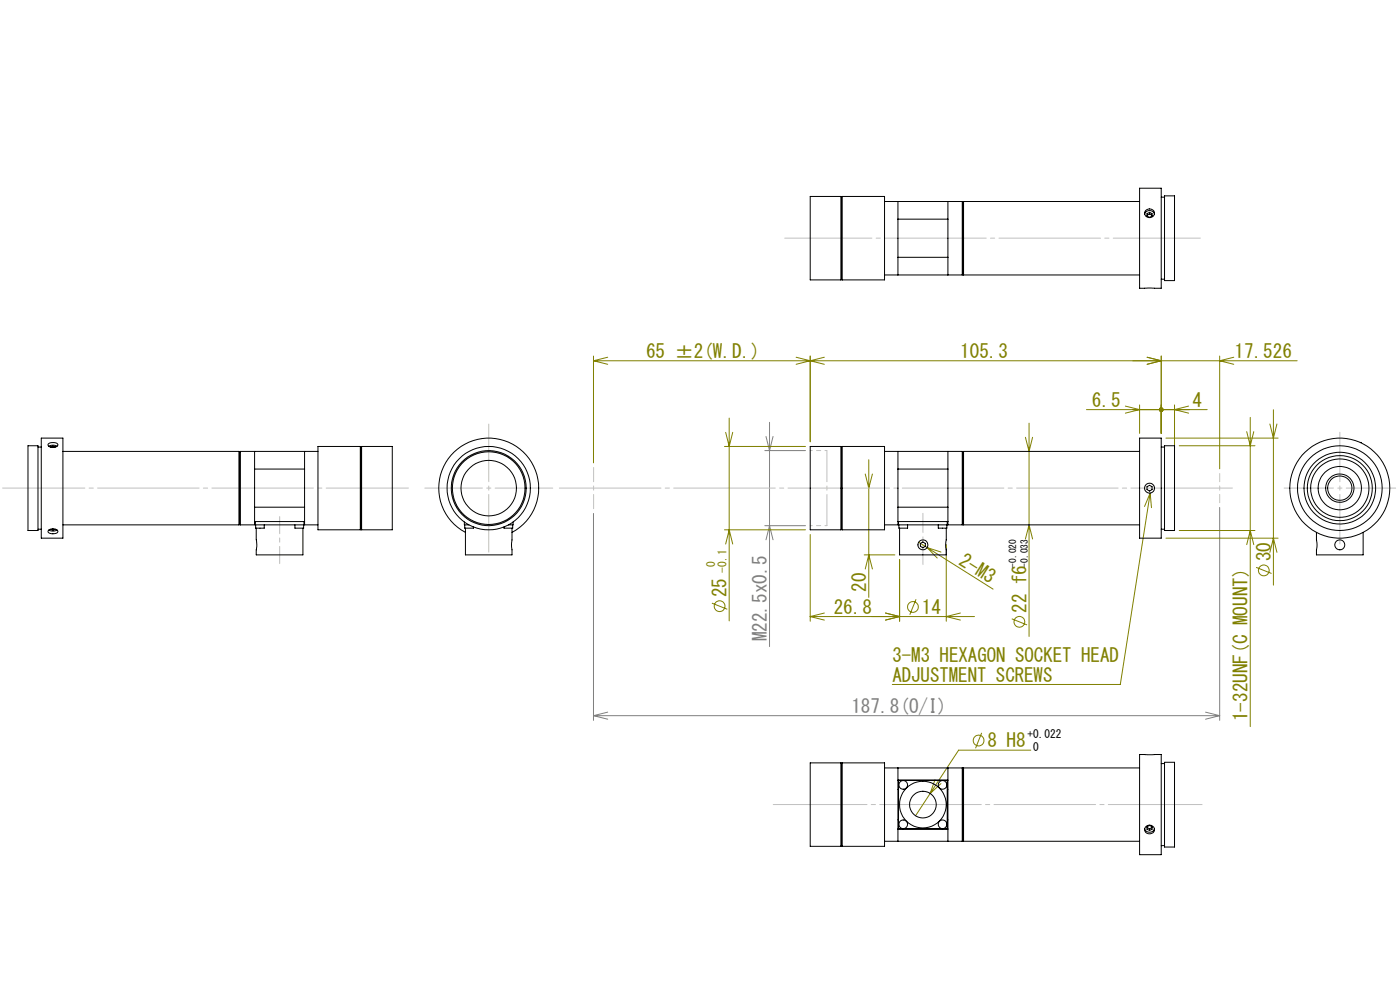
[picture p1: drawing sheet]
<svg xmlns="http://www.w3.org/2000/svg" width="420mm" height="297mm" viewBox="0 0 420 297" stroke-linecap="round" stroke-linejoin="round" font-family="sans-serif">
<g fill="none" stroke="#808000" stroke-width=".3">
<path d="M178 106.7v32M178 108.1l4.3 1.1M182.3 107.1l-4.3 1M238.8 107.1l8.5 2.1M243.1 106.7v25.7M247.3 107.1l-8.5 2.1M344.1 107.1l4.3 1-4.3 1.1M348.4 106.7v23.2M365.9 106.7v33.8M370.1 107.1l-4.2 1 4.2 1.1M389.1 108.1h-211.1M217.3 133.8h24.4"/>
<path d="M217.7 129.6l1.1 4.2 1-4.2M218.8 125.3v60.8M260.6 137.8v41.2M307.6 131.1l1.1 4.2 1.1-4.2M308.7 126.8v63.9M325.9 122.8h36.3M337.6 121.7l4.3 1.1-4.3 1M341.9 121.4v8.5M349.8 131.3h33.6M352.4 121.4v12.7M353.8 133.6h22.7M356.6 121.7l-4.2 1.1 4.2 1"/>
<path d="M374 129.4l1.1 4.2 1-4.2M375.1 125.1v92.7M381 127.1l1 4.2 1.1-4.2M382 122.8v52.6M217.3 158.8h24.4M259.6 142.1l1 4.2 1.1-4.2M345.1 147.8l-9 57.3h-68.4M345.1 147.8l.3 4.3M345.1 147.8l-1.7 4M353.8 159h22.7M217.7 163.1l1.1-4.3 1 4.3M243.1 160.2v26"/>
<path d="M259.3 166.3h9.2M259.6 170.5l1-4.2 1.1 4.2M269.9 167.7v18.5M274.8 179.6l-1.9 4.6M275.6 162.5l2.5 1.6M278.1 164.1l19.8 12.5M278.1 164.1l3.1 3.1M278.1 164.1l4.2 1.3M283.9 163.2v23M307.6 161.5l1.1-4.2 1.1 4.2M349.8 161.3h33.6M374 163.2l1.1-4.2 1 4.2"/>
<path d="M376.8 170l4.7 1.9M381 165.5l1-4.2 1.1 4.2M213.6 180.8l4.6 1.8M243.1 184.8h49.2M243.1 184.8l4.2 1M247.3 183.7l-4.2 1.1M265.6 183.7l4.3 1.1-4.3 1M288.1 183.7l-4.2 1.1 4.2 1M303.5 185.5l4.6 1.8M294.5 219.6l-1.8 4.7M280.5 233.7l-1.5 4.1 3.3-3M309.2 224.8h-21.6l-12.9 19.7"/>
<circle cx="379.1" cy="170.9" r="1.62"/>
<circle cx="215.9" cy="181.7" r="1.62"/>
<circle cx="273.9" cy="181.9" r="1.61"/>
<circle cx="305.8" cy="186.4" r="1.62"/>
<circle cx="293.6" cy="221.9" r="1.62"/>
</g>
<path d="M229.4 135h12.3M229.8 130.8l1.1 4.2 1-4.2M230.9 126.6v67.2M178 153.9v62M229.4 157.5h12.3M365.9 152.1v63.8M229.8 161.8l1.1-4.3 1 4.3M178 214.5h187.9M178 214.5l4.3 1M182.3 213.4l-4.3 1.1M361.7 213.4l4.2 1.1M365.9 214.5l-4.2 1" fill="none" stroke="#808080" stroke-width=".3"/>
<path d="M146.6 127.1v38.4M127.4 146.3h38.4" fill="none" stroke="#c0c0c0" stroke-width=".3" stroke-dasharray="30.5 1.3 1.3 1.3" stroke-dashoffset="13.2"/>
<path d="M122.6 146.3h-121.8" fill="none" stroke="#c0c0c0" stroke-width=".3" stroke-dasharray="30.5 1.3 1.3 1.3" stroke-dashoffset="5.8"/>
<path d="M83.9 154.8v14.1" fill="none" stroke="#c0c0c0" stroke-width=".3" stroke-dasharray="30.5 1.3 1.3 1.3" stroke-dashoffset="25.3"/>
<path d="M402 129.5v33.5M385.2 146.3h33.5" fill="none" stroke="#c0c0c0" stroke-width=".3" stroke-dasharray="30.5 1.3 1.3 1.3" stroke-dashoffset="15.7"/>
<path d="M235.4 71.4h124.7" fill="none" stroke="#c0c0c0" stroke-width=".3" stroke-dasharray="30.5 1.3 1.3 1.3" stroke-dashoffset="4.3"/>
<path d="M232 241.1h128.6" fill="none" stroke="#c0c0c0" stroke-width=".3" stroke-dasharray="30.5 1.3 1.3 1.3" stroke-dashoffset="2.3"/>
<path d="M248.1 135v22.5" fill="none" stroke="#c0c0c0" stroke-width=".3" stroke-dasharray="30.5 1.3 1.3 1.3" stroke-dashoffset="21.1"/>
<path d="M248.1 135h-5M243.1 157.5h5" fill="none" stroke="#c0c0c0" stroke-width=".3" stroke-dasharray="30.5 1.3 1.3 1.3" stroke-dashoffset="29.9"/>
<path d="M276.9 153.8v15.4" fill="none" stroke="#c0c0c0" stroke-width=".3" stroke-dasharray="30.5 1.3 1.3 1.3" stroke-dashoffset="24.7"/>
<path d="M167.5 146.3h202.6" fill="none" stroke="#c0c0c0" stroke-width=".3" stroke-dasharray="30.5 1.3 1.3 1.3" stroke-dashoffset="-.3"/>
<path d="M365.9 141.9v8.8" fill="none" stroke="#c0c0c0" stroke-width=".3" stroke-dasharray="30.5 1.3 1.3 1.3" stroke-dashoffset="28"/>
<path d="M178.1 140.1v12.4" fill="none" stroke="#c0c0c0" stroke-width=".3" stroke-dasharray="30.5 1.3 1.3 1.3" stroke-dashoffset="26.2"/>
<path d="M348 122.2l-.3 .6h.7h-.7a.71 .71 0 0 0 .8 .6 .71 .71 0 0 0 .5-.9 .71 .71 0 0 0-1-.3zM347.9 122.2a.71 .71 0 0 0 .2 1.2 .71 .71 0 0 0 1-.6h-.7h.7l-.4-.6z" fill="#808000"/>
<g fill="none" stroke="#000" stroke-width=".3">
<path d="M252.3 58.9v25M252.3 58.9h-9.2v25h9.2M252.3 58.9l.1 .2M252.4 59.1v24.6M252.7 58.9v25M252.7 58.9h12.7v25h-12.7M252.7 58.9l-.3 .2M341.9 56.4h6.5v30h-6.5zM348.4 59.1h1M349.4 58.7h3v25.4h-3zM265.4 60.4h23.3M269.4 60.4v5.3"/>
<path d="M269.4 77.1v5.3M269.4 65.7v11.4M269.4 65.7h15M269.4 77.1h15M284.4 60.4v5.3M284.4 77.1v5.3M284.4 65.7v11.4M288.7 60.4v22M288.7 60.4l.2 .2M288.9 60.6v21.6M289.1 60.4v22M289.1 60.4h52.8"/>
<path d="M289.1 60.4l-.2 .2M343.4 64.2a1.56 1.56 0 0 1 1.5-1.1 1.56 1.56 0 0 1 1.5 1.1M343.7 63.1a1.42 1.42 0 0 1 2-.3 1.42 1.42 0 0 1 .2 2 1.43 1.43 0 0 1-1.9 .2 1.43 1.43 0 0 1-.3-1.9zM344.1 64l.8-.4 .7 .4v.8l-.7 .4-.8-.4zM344.9 64.1l.7 .4M344.9 63.6v.5M344.9 64.1l-.8 .4M252.4 83.7l.3 .2M252.4 83.7l-.1 .2M265.4 82.4h23.3M288.9 82.2l-.2 .2M288.9 82.2l.2 .2"/>
<path d="M289.1 82.4h52.8M348.4 83.7h1M8.4 133.6h3v25.4h-3zM11.4 134h1M12.4 131.3h6.5v30h-6.5zM14.5 133a2.16 2.16 0 0 1 2.9 .3 1.73 1.73 0 0 1-3-.1zM14.6 133.7l1.1-.3 1.4 .3M15.9 133.7l.8 .2M15.9 133.7l-.8 .2M15.9 133.7v.4M18.9 135.3h52.8M71.7 135.3v22"/>
<path d="M71.7 135.3l.2 .2M71.9 135.5v21.6M72.1 135.3v22M72.1 135.3h23.3M72.1 135.3l-.2 .2M76.4 135.3v5.3M91.4 135.3v5.3M108.1 133.8v25M108.1 133.8h-12.7v25h12.7M108.1 133.8l.2 .2M108.3 134v24.6M108.5 133.8v25"/>
<path d="M108.5 133.8h9.2v25h-9.2M108.5 133.8l-.2 .2M252.3 133.8v25M252.3 133.8h-9.2v25h9.2M252.3 133.8l.1 .2M252.4 134v24.6M252.7 133.8h12.7v25h-12.7M252.7 133.8v25M252.7 133.8l-.3 .2M265.4 135.3h23.3M269.4 135.3v5.3M284.4 135.3v5.3"/>
<path d="M288.7 135.3v22M288.7 135.3l.2 .2M288.9 135.5v21.6M289.1 135.3v22M289.1 135.3h52.8M289.1 135.3l-.2 .2M341.9 131.3h6.5v30h-6.5zM348.4 134h1M349.4 133.6h3v25.4h-3zM408.1 132.6h.1M11.4 158.6h1M14.5 159a1.91 1.91 0 0 1 2.9 .3 2.09 2.09 0 0 1-3 .2z"/>
<path d="M14.6 158.9l1.1 .3 1.4-.3M15.1 158.6l.8 .3M15.9 158.5v.4M16.7 158.6l-.8 .3M18.9 157.3h52.8M71.9 157.1l-.2 .2M71.9 157.1l.2 .2M76.4 156.3v1h-4.3M76.4 152v4.3M76.4 140.6h15M76.4 152h15M76.4 156.3h15"/>
<path d="M76.4 140.6v11.4M76.6 156.3v1h14.6v-1M76.7 157.3v1h2.6v-1M76.9 158.3l.1 5-.1 3h14v-8M88.5 157.3v1h2.6v-1M91.4 152v4.3M91.4 156.3v1h4M91.4 140.6v11.4M108.3 158.6l.2 .2M108.3 158.6l-.2 .2M139.3 156.5v.8h1.4M139.4 157.3v1h2.6v-.4"/>
<path d="M139.6 158.3v8h14v-8M139.6 159.6a15 15 0 0 1-4.6-22.8 15 15 0 0 1 23.2 0 15 15 0 0 1-4.6 22.8M153.8 157.3v1h-2.6v-.4M153.9 156.5v.8h-1.4M252.4 158.6l-.1 .2M252.4 158.6l.3 .2M269.4 152v4.3M269.4 156.3v1h-4M269.4 140.6h15M269.4 152h15M269.4 156.3h15M269.4 140.6v11.4"/>
<path d="M269.6 156.3v1h14.6v-1M269.7 157.3v1h2.6v-1M269.9 158.3v8h14l-.2-2.6 .2-5.4M281.5 157.3v1h2.6v-1M284.4 156.3v1h4.3M284.4 152v4.3M284.4 140.6v11.4M288.9 157.1l.2 .2M288.9 157.1l-.2 .2M289.1 157.3h52.8M344.1 145.9l.8-.5 .7 .5v.8l-.7 .5-.8-.5zM348.4 158.6h1"/>
<path d="M394.9 159.6l.2 3.5-.2 3.2h14v-6.7M276.1 162.9l.8-.5 .7 .5v.8l-.7 .5-.8-.5zM252.3 228.6v25M252.3 228.6h-9.2v25h9.2M252.3 228.6l.1 .2M252.4 228.8v24.6M252.7 228.6v25M252.7 228.6h12.7v25h-12.7M252.7 228.6l-.3 .2M265.4 230.1h23.3M269.4 233.8v14.7M269.4 230.1v3.7"/>
<path d="M269.4 233.8h15M269.6 233.9v14.5h14.6v-14.5M284.4 233.8v14.7M284.4 230.1v3.7M288.7 230.1v22M288.7 230.1l.2 .2M288.9 230.3v21.7M289.1 230.1v22M289.1 230.1h52.8M289.1 230.1l-.2 .2M341.9 226.1h6.5v30h-6.5zM348.4 228.8h1"/>
<path d="M349.4 228.5h3v25.4h-3zM252.4 253.4l-.1 .2M252.4 253.4l.3 .2M265.4 252.1h23.3M269.4 248.5v3.6M269.4 248.5h15M284.4 248.5v3.6M288.9 252l.2 .1M288.9 252l-.2 .1M289.1 252.1h52.8M343.7 247.8a1.42 1.42 0 0 1 2-.3 1.42 1.42 0 0 1 .2 2.1 1.43 1.43 0 0 1-1.9 .1 1.43 1.43 0 0 1-.3-1.9zM344.1 247.8l.8-.4 .7 .4v.7l-.7 .4-.8-.4z"/>
<path d="M344.1 248l.8 .4M344.9 248.4v.5M345.6 248l-.7 .4M346.4 248.4a1.57 1.57 0 0 1-1.5 1 1.57 1.57 0 0 1-1.5-1M348.4 253.4h1"/>
<circle cx="146.6" cy="146.3" r="12.5"/>
<circle cx="146.6" cy="146.3" r="10.9"/>
<circle cx="146.6" cy="146.3" r="8.3"/>
<circle cx="146.6" cy="146.3" r="11.3"/>
<circle cx="344.9" cy="146.3" r="1.49"/>
<circle cx="401.9" cy="146.3" r="15"/>
<circle cx="401.9" cy="146.3" r="10.7"/>
<circle cx="401.9" cy="146.3" r="9.8"/>
<circle cx="401.9" cy="146.3" r="6.5"/>
<circle cx="401.9" cy="146.3" r="4.3"/>
<circle cx="401.9" cy="146.3" r="12.7"/>
<circle cx="401.9" cy="146.3" r="3.7"/>
<circle cx="402" cy="146.3" r="8.7"/>
<circle cx="276.9" cy="163.3" r="1.5"/>
<circle cx="401.9" cy="163.3" r="1.5"/>
<circle cx="271" cy="235.2" r="1.3"/>
<circle cx="282.8" cy="235.2" r="1.31"/>
<circle cx="271" cy="247" r="1.3"/>
<circle cx="276.9" cy="241.1" r="7"/>
<circle cx="276.9" cy="241.1" r="4"/>
<circle cx="282.8" cy="247.1" r="1.3"/>
</g>
<g font-size="5.8" fill="#808000">
<text x="193.8" y="107.3">65 ±2(W.D.)</text>
<text x="288" y="107.3">105.3</text>
<text x="370.3" y="107.3">17.526</text>
<text x="327.5" y="121.9">6.5</text>
<text x="357.7" y="121.9">4</text>
<text x="287.3" y="169" transform="rotate(32 287.3 169)">2-M3</text>
<text x="381.2" y="168.3" transform="rotate(-90 381.2 168.3)">30</text>
<text x="218" y="179" transform="rotate(-90 218 179)">25</text>
<text x="259.9" y="177.4" transform="rotate(-90 259.9 177.4)">20</text>
<text x="250.1" y="184">26.8</text>
<text x="276.6" y="184">14</text>
<text x="307.9" y="183.7" transform="rotate(-90 307.9 183.7)">22 f6</text>
<text x="267.7" y="198.4">3-M3 HEXAGON SOCKET HEAD</text>
<text x="267.7" y="204.3">ADJUSTMENT SCREWS</text>
<text x="374.3" y="216.2" transform="rotate(-90 374.3 216.2)">1-32UNF(C MOUNT)</text>
<text x="296.3" y="224">8 H8</text>
</g>
<g font-size="5.8" fill="#808080">
<text x="230.1" y="192.2" transform="rotate(-90 230.1 192.2)">M22.5x0.5</text>
<text x="255.4" y="213.6">187.8(O/I)</text>
</g>
<g font-size="3.5" fill="#808000">
<text x="214.6" y="169.9" transform="rotate(-90 214.6 169.9)">0</text>
<text x="218" y="171.6" transform="rotate(-90 218 171.6)">-0.1</text>
</g>
<g font-size="3.5">
<text x="308.2" y="221.2">+0.022</text>
<text x="310" y="225.1">0</text>
</g>
<g font-size="2.9">
<text x="304.9" y="170.1" transform="rotate(-90 304.9 170.1)">-0.020</text>
<text x="308.3" y="170.1" transform="rotate(-90 308.3 170.1)">-0.033</text>
</g>
</svg>
